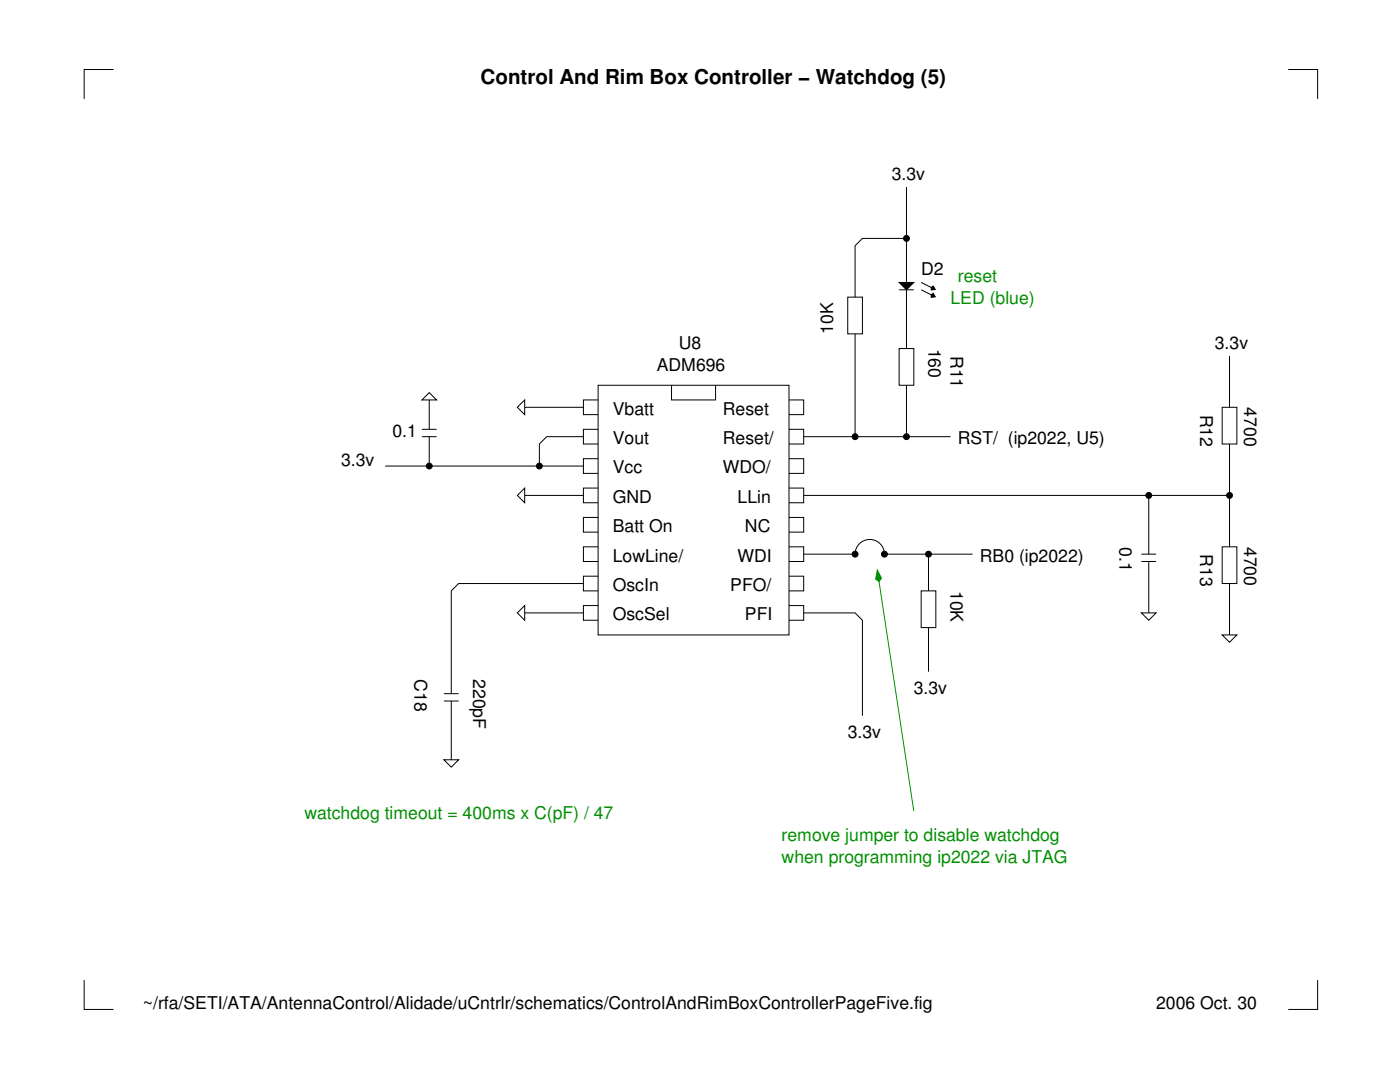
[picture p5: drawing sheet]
<svg xmlns="http://www.w3.org/2000/svg" width="279mm" height="216mm" viewBox="0 0 279 216" stroke-linecap="round" stroke-linejoin="round" font-family="sans-serif">
<g fill="none" stroke="#000" stroke-width=".2">
<path d="M22.7 13.9h-5.9v5.8M257.1 13.9h5.9v5.8M85.7 78.3l1.4 1.5h-2.9zM85.7 79.8v5.9M119.4 76.9h38.1v49.8h-38.1zM119.4 79.8h-3v2.9h3M134 76.9v2.9h8.8v-2.9M157.5 79.8h2.9v2.9h-2.9M76.9 93h39.5M84.2 87.1h2.9M84.2 85.7h2.9M85.7 87.1v5.9"/>
<path d="M103.2 98.9l1.5-1.5v2.9zM103.2 81.3l1.5-1.5v2.9zM104.7 98.9h11.7M104.7 81.3h11.7M116.4 87.1h-7.3l-1.5 1.5v4.4M119.4 85.7h-3v2.9h3M119.4 91.5h-3v3h3M119.4 97.4h-3v2.9h3M157.5 91.5h2.9v3h-2.9M157.5 85.7h2.9v2.9h-2.9M157.5 97.4h2.9v2.9h-2.9M116.4 116.4h-24.9l-1.4 1.5v20.5"/>
<path d="M119.4 103.2h-3v3h3M119.4 109.1h-3v2.9h3M119.4 115h-3v2.9h3M157.5 103.2h2.9v3h-2.9M157.5 109.1h2.9v2.9h-2.9M157.5 115h2.9v2.9h-2.9M160.4 110.6h10.2a2.93 2.93 0 0 1 3-3 2.93 2.93 0 0 1 2.9 3h17.6M183.8 117.9h3v7.3h-3zM185.3 110.6v7.3M88.6 138.4h2.9M88.6 139.9h2.9M90.1 139.9v11.7"/>
<path d="M103.2 122.3l1.5-1.5v3zM104.7 122.3h11.7M119.4 120.8h-3v3h3M157.5 120.8h2.9v3h-2.9M160.4 122.3h10.2l1.5 1.5v19M185.3 125.2v8.8M88.6 151.6h2.9l-1.4 1.5zM16.8 195.6v5.8h5.9M263 195.6v5.8h-5.9"/>
<circle cx="180.9" cy="47.6" r=".59"/>
<circle cx="85.7" cy="93" r=".59"/>
<circle cx="107.6" cy="93" r=".59"/>
<circle cx="170.6" cy="87.1" r=".59"/>
<circle cx="180.9" cy="87.1" r=".59"/>
<circle cx="229.3" cy="98.9" r=".59"/>
<circle cx="245.4" cy="98.9" r=".59"/>
<circle cx="170.6" cy="110.6" r=".59"/>
<circle cx="176.5" cy="110.6" r=".59"/>
<circle cx="185.3" cy="110.6" r=".59"/>
</g>
<g fill="#000">
<circle cx="180.9" cy="47.6" r=".59"/>
<circle cx="85.7" cy="93" r=".59"/>
<circle cx="107.6" cy="93" r=".59"/>
<circle cx="170.6" cy="87.1" r=".59"/>
<circle cx="180.9" cy="87.1" r=".59"/>
<circle cx="229.3" cy="98.9" r=".59"/>
<circle cx="245.4" cy="98.9" r=".59"/>
<circle cx="170.6" cy="110.6" r=".59"/>
<circle cx="176.5" cy="110.6" r=".59"/>
<circle cx="185.3" cy="110.6" r=".59"/>
</g>
<path d="M175 113.5l7.4 48.4" fill="none" stroke="#008f00" stroke-width=".2"/>
<path d="M175.1 113.7l.8 1.7-.5 .6-.6-.4z" fill-rule="evenodd" fill="#008f00"/>
<path d="M175.1 113.7l.8 1.7-.5 .6-.6-.4z" fill="none" stroke="#008f00" stroke-width=".2"/>
<g fill="none" stroke="#000" stroke-width=".2">
<path d="M180.9 37.3v32.2M169.2 59.3h2.9v7.3h-2.9zM179.4 56.4h3l-1.5 1.4zM179.4 57.8h3M180.9 47.6h-8.8l-1.5 1.4v10.3M183.8 57.8l3 1.5M183.8 56.4l3 1.4M185.8 58.8l.4-.3 .5 .7-.9 .1zM185.8 57.4l.4-.3 .5 .7-.9 .1zM170.6 66.6v20.5M179.4 69.5h3v7.4h-3zM180.9 76.9v10.2"/>
<path d="M245.4 71v10.3M160.4 87.1h29.3M160.4 98.9h85M229.3 98.9v11.7M243.9 81.3h2.9v7.3h-2.9zM245.4 88.6v20.5M227.8 110.6h2.9M227.8 112h2.9M229.3 112v10.3M243.9 109.1h2.9v7.3h-2.9zM245.4 116.4v10.3M227.8 122.3h2.9l-1.4 1.5z"/>
<path d="M243.9 126.7h2.9l-1.4 1.5z"/>
</g>
<g fill="#000">
<path d="M179.4 56.4h3l-1.5 1.4z"/>
<path d="M185.8 58.8l.4-.3 .5 .7-.9 .1z" fill-rule="evenodd"/>
<path d="M185.8 57.4l.4-.3 .5 .7-.9 .1z" fill-rule="evenodd"/>
</g>
<text font-size="4.1" x="95.9" y="16.8">Control And Rim Box Controller − Watchdog (5)</text>
<g font-size="3.5">
<text x="178" y="35.8">3.3v</text>
<text x="183.8" y="54.9">D2</text>
<text x="135.5" y="69.5">U8</text>
<text x="166.3" y="66.6" transform="rotate(-90 166.3 66.6)">10K</text>
<text x="185.3" y="69.5" transform="rotate(90 185.3 69.5)">160</text>
<text x="189.7" y="71" transform="rotate(90 189.7 71)">R11</text>
<text x="242.4" y="69.5">3.3v</text>
<text x="131.1" y="73.9">ADM696</text>
<text x="122.3" y="82.7">Vbatt</text>
<text x="144.3" y="82.7">Reset</text>
<text x="239.5" y="82.7" transform="rotate(90 239.5 82.7)">R12</text>
<text x="248.3" y="81.3" transform="rotate(90 248.3 81.3)">4700</text>
<text x="78.3" y="87.1">0.1</text>
<text x="122.3" y="88.6">Vout</text>
<text x="144.3" y="88.6">Reset/</text>
<text x="191.2" y="88.6">RST/ (ip2022, U5)</text>
<text x="68.1" y="93">3.3v</text>
<text x="122.3" y="94.5">Vcc</text>
<text x="144.3" y="94.5">WDO/</text>
<text x="122.3" y="100.3">GND</text>
<text x="147.2" y="100.3">LLin</text>
<text x="122.3" y="106.2">Batt On</text>
<text x="148.7" y="106.2">NC</text>
<text x="122.3" y="112">LowLine/</text>
<text x="147.2" y="112">WDI</text>
<text x="195.6" y="112">RB0 (ip2022)</text>
<text x="223.4" y="109.1" transform="rotate(90 223.4 109.1)">0.1</text>
<text x="239.5" y="110.6" transform="rotate(90 239.5 110.6)">R13</text>
<text x="248.3" y="109.1" transform="rotate(90 248.3 109.1)">4700</text>
<text x="122.3" y="117.9">OscIn</text>
<text x="145.7" y="117.9">PFO/</text>
<text x="189.7" y="117.9" transform="rotate(90 189.7 117.9)">10K</text>
<text x="122.3" y="123.8">OscSel</text>
<text x="148.7" y="123.8">PFI</text>
<text x="82.7" y="135.5" transform="rotate(90 82.7 135.5)">C18</text>
<text x="94.5" y="135.5" transform="rotate(90 94.5 135.5)">220pF</text>
<text x="182.4" y="138.4">3.3v</text>
<text x="169.2" y="147.2">3.3v</text>
<text x="28.5" y="201.4">~/rfa/SETI/ATA/AntennaControl/Alidade/uCntrlr/schematics/ControlAndRimBoxControllerPageFive.fig</text>
<text x="230.7" y="201.4">2006 Oct. 30</text>
</g>
<g font-size="3.5" fill="#008f00">
<text x="191.2" y="56.4">reset</text>
<text x="189.7" y="60.8">LED (blue)</text>
<text x="60.8" y="163.3">watchdog timeout = 400ms x C(pF) / 47</text>
<text x="156" y="167.7">remove jumper to disable watchdog</text>
<text x="156" y="172.1">when programming ip2022 via JTAG</text>
</g>
</svg>
